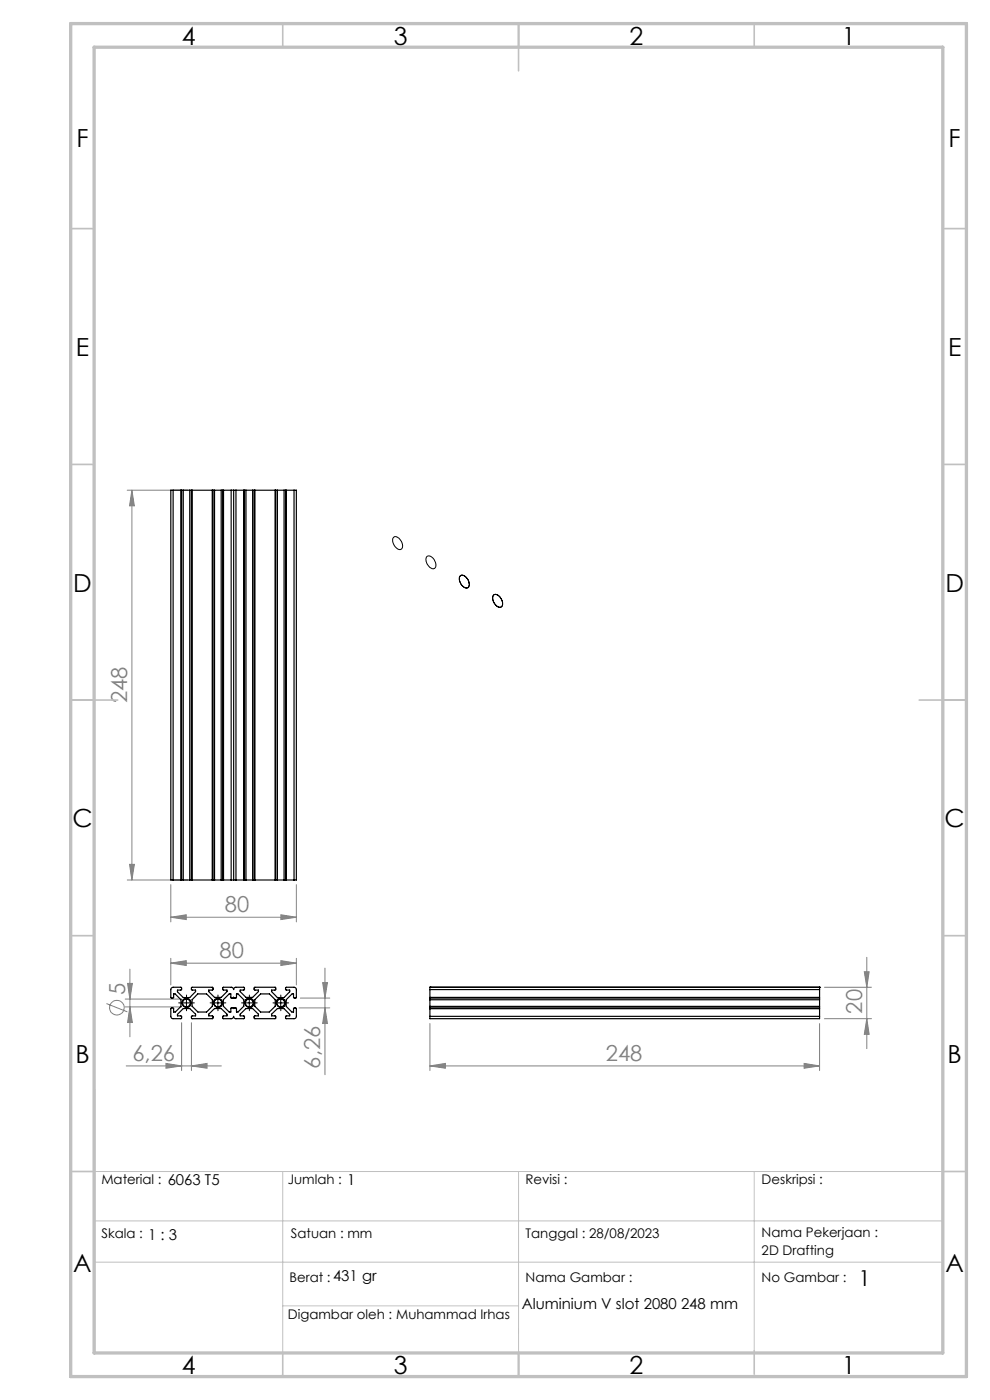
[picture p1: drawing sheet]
<svg xmlns="http://www.w3.org/2000/svg" width="210mm" height="297mm" viewBox="0 0 210 297" stroke-linecap="round" stroke-linejoin="round" font-family="sans-serif">
<g fill="none" stroke="#808080" stroke-width=".21">
<path d="M27 104h12.8M28 104l.5 3.3h-1zM28 104v82.7M27 186.7h12.8M27.5 183.4h1l-.5 3.3zM36.2 194.6l3.3-.5v1zM36.2 187.7v7.9M36.2 194.6h26.7M59.6 194.1l3.3 .5-3.3 .5zM62.9 187.7v7.9M22.6 212.9l4.4 1.8M26.6 211.9h12"/>
<path d="M26.6 213.6h12M27.1 208.6h1l-.5 3.3zM27.6 213.6l.5 3.3h-1zM27.6 205.6v14.4M36.2 204.3l3.3-.5v1zM36.2 203.3v5.6M36.2 204.3h26.7M38.5 217v10.1M40.6 217v10.1M59.6 203.8l3.3 .5-3.3 .5zM62.9 203.3v5.6M63.4 213.8h6.6"/>
<path d="M63.7 211.7h6.3M68.4 208.5h1.1l-.6 3.2zM68.9 213.8l.6 3.3h-1.1zM68.9 205.4v22.6M91.2 217.1v10M173.8 217.1v10M174.9 209.4h10M174.9 216.1h10M183.3 206.2h1.1l-.5 3.2zM183.9 203.1v19.4M183.9 216.1l.5 3.3h-1.1zM26.8 226.1h20.2"/>
<path d="M35.2 225.6l3.3 .5-3.3 .5zM40.6 226.1l3.3-.5v1zM91.2 226.1l3.3-.5v1zM91.2 226.1h82.6M170.6 225.6l3.2 .5-3.2 .5z"/>
<circle cx="24.8" cy="213.8" r="1.55"/>
</g>
<g fill="none" stroke="#000" stroke-width=".21">
<path d="M83.5 114a1.29 1.29 0 0 1 1.7 1l.1 .3a.79 .79 0 0 1-.1 1.2 .79 .79 0 0 1-1.2-.3 1.77 1.77 0 0 1-.5-2.2zM90.6 118a1.78 1.78 0 0 1 1.8 2.2l-.1 .2a1.14 1.14 0 0 1-1.7-.7l-.3-1zM97.6 122.2a1.14 1.14 0 0 1 1.7 .8l.1 .5a.8 .8 0 0 1-.1 1.2 .8 .8 0 0 1-1.2-.4l-.6-1-.1-.7zM104.6 126.3a1.18 1.18 0 0 1 1.8 .9l.2 .5a.78 .78 0 0 1-.3 1.1 .78 .78 0 0 1-1.1-.4l-.7-1.2zM38.6 213a1 1 0 0 1 .9-1.2 1 1 0 0 1 1.1 1.1 1 1 0 0 1-1.3 .8M38.7 212.8h1.7M39.5 211.9v1.7M45.3 213a1 1 0 0 1 .8-1.2 1 1 0 0 1 1.1 1.1 1 1 0 0 1-1.2 .8M45.4 212.8h1.7M46.2 211.9v1.7M51.9 213a1 1 0 0 1 .9-1.2 1 1 0 0 1 1.1 1.1 1 1 0 0 1-1.3 .8M52 212.8h1.7"/>
<path d="M52.9 211.9v1.7M58.6 213a1 1 0 0 1 .9-1.2 1 1 0 0 1 1.1 1.1 1 1 0 0 1-1.3 .8M58.7 212.8h1.7M59.5 211.9v1.7"/>
</g>
<path d="M20 259h180M20 248.5h180v38.5h-180zM60 248.5v38.5M110 248.5v38.5M160 248.5v38.1M20 267.8h180M60 277h50" fill="none" stroke="#c0c0c0" stroke-width=".21"/>
<g fill="none" stroke="#c0c0c0" stroke-width=".35">
<path d="M60 5v5M110 5v10M160 5v5M15 48.5h5M200 48.5h5M15 98.5h5M200 98.5h5M15 148.5h10M195 148.5h10M15 198.5h5M200 198.5h5M15 248.5h5"/>
<path d="M200 248.5h5M60 287v5M110 287v5M160 286.6v4.9"/>
</g>
<path d="M20 231v56" fill="none" stroke="#c0c0c0" stroke-width=".5"/>
<path d="M15 5h190v287h-190zM20 10h180v277h-180z" fill="none" stroke="#c0c0c0" stroke-width=".7"/>
<g fill="none" stroke="#000" stroke-width=".21" stroke-dasharray="15.2 1.3 1.3 1.3">
<path d="M38.7 212.8h-.8M39.6 211.9v-.8M39.6 213.6v.8M40.4 212.8h.8M45.4 212.8h-.8M46.2 211.9v-.8M46.2 213.6v.8M47.1 212.8h.8M52.1 212.8h-.9M52.9 211.9v-.8M52.9 213.6v.8M53.7 212.8h.9"/>
<path d="M58.7 212.8h-.8M59.6 211.9v-.8M59.6 213.6v.8M60.4 212.8h.8"/>
</g>
<g fill="#808080">
<path d="M59.6 203.8l3.3 .5-3.3 .5zM36.2 204.3l3.3-.5v1z"/>
<path d="M35.2 225.6l3.3 .5-3.3 .5zM40.6 226.1l3.3-.5v1zM36.2 194.6l3.3-.5v1zM59.6 194.1l3.3 .5-3.3 .5z"/>
<path d="M27.1 208.6h1l-.5 3.3zM27.6 213.6l.5 3.3h-1zM28 104l.5 3.3h-1zM27.5 183.4h1l-.5 3.3zM183.3 206.2h1.1l-.5 3.2zM183.9 216.1l.5 3.3h-1.1z"/>
<path d="M68.4 208.5h1.1l-.6 3.2zM68.9 213.8l.6 3.3h-1.1z"/>
<path d="M91.2 226.1l3.3-.5v1zM170.6 225.6l3.2 .5-3.2 .5z"/>
</g>
<g fill="none" stroke="#000" stroke-width=".25">
<path d="M36.7 104h-.5v82.7h.5M36.7 104h1.6M36.7 104v82.7M38.3 104h.2M38.3 104v82.7M38.5 104v82.7M38.5 104h2.1M38.9 104v82.7M40.3 104v82.7M40.6 104h.2M40.6 104v82.7M40.8 104h4.2"/>
<path d="M40.8 104v82.7M45 104h.2M45 104v82.7M45.2 104v82.7M45.2 104h2M45.5 104v82.7M46.9 104v82.7M47.2 104h.2M47.2 104v82.7M47.4 104h1.6M47.4 104v82.7M49 104h.6"/>
<path d="M49 104v82.7M49.6 104h.5M49.6 104v82.7M50.1 104h1.6M50.1 104v82.7M51.7 104h.2M51.7 104v82.7M51.9 104v82.7M51.9 104h2M52.2 104v82.7M53.6 104v82.7M53.9 104h.2"/>
<path d="M53.9 104v82.7M54.1 104v82.7M54.1 104h4.2M58.3 104h.2M58.3 104v82.7M58.5 104v82.7M58.5 104h2.1M58.8 104v82.7M60.3 104v82.7M60.6 104h.1M60.6 104v82.7M60.7 104h1.7"/>
<path d="M60.7 104v82.7M62.4 104h.5v82.7h-.5M62.4 104v82.7M36.7 186.7h1.6M38.3 186.7h.2M38.5 186.7h2.1M40.6 186.7h.2M40.8 186.7h4.2M45 186.7h.2M45.2 186.7h2M47.2 186.7h.2M47.4 186.7h1.6"/>
<path d="M49 186.7h.6M49.6 186.7h.5M50.1 186.7h1.6M51.7 186.7h.2M51.9 186.7h2M53.9 186.7h.2M54.1 186.7h4.2M58.3 186.7h.2M58.5 186.7h2.1M60.6 186.7h.1M60.7 186.7h1.7M36.4 209.6l.3-.2 1.8 .1v.5h-.9v.4l1.3 1.2h1.4l1.2-1.2v-.4h-.9l.1-.6h4.4l.1 .6h-.9v.4l1.2 1.2h1.4l1.3-1.2v-.4h-.9v-.6h1.8l.5 .5v-.2l.4-.3h1.8v.6h-.9v.4l1.3 1.2h1.4l1.2-1.2v-.4h-.9l.1-.6h4.4l.1 .6h-.9v.4l1.2 1.2h1.5l1.2-1.2v-.4h-.9v-.5h1.9l.4 .4v1.7l-.5 .1-.1-.8h-.4l-1.2 1.2v1.4l1.2 1.2h.4v-.8h.6v1.8l-.4 .4h-1.8l-.1-.5 .9-.1v-.3l-1.3-1.2h-1.4l-1.2 1.2v.3h.9l-.1 .6h-4.4l-.1-.5 .9-.1v-.3l-1.2-1.2h-1.4l-1.3 1.2v.3l.9 .1v.5h-1.8l-.4-.2v-.3l-.5 .5h-1.8v-.5l.9-.1v-.3l-1.3-1.2h-1.4l-1.2 1.2v.3l.9 .1-.1 .5h-4.4l-.1-.5 .9-.1v-.3l-1.2-1.2h-1.4l-1.3 1.2v.3l.9 .1v.5h-1.8l-.5-.4v-1.8h.6v.8h.4l1.2-1.2v-1.4l-1.3-1.2h-.3l-.1 .8h-.4l-.1-1.8z"/>
<path d="M41.9 210.9h1.9l1.2 1.2v1.4l-1.2 1.2h-1.8l-1.3-1.2v-1.4zM48.6 210.9h.4v.8h.5l.1-.1v.1h.5l.1-.8h.3l1.2 1.2v1.4l-1.2 1.2h-.3l-.1-.9h-.5v.2l-.1-.2h-.5v.9h-.4l-1.2-1.2v-1.4zM54 212.1l1.3-1.2h1.8l1.3 1.2v1.4l-1.3 1.2h-1.8l-1.3-1.2zM91.2 211.6v.1M91.2 209.4v.5M91.2 215.6v.5h82.6v-.5M91.2 213.8v.2M91.2 209.4h.1M91.2 209.4h82.6M91.2 211.6h82.6M91.2 211.7h82.6M91.2 213.8h82.6"/>
<path d="M91.2 214h82.6M91.2 209.9h82.6M91.2 209.9v1.7M91.2 211.7v2.1M91.2 214v1.6M91.2 215.6h82.6M91.2 212.1h82.6M91.2 213.5h82.6M173.8 211.6v.1M173.8 209.4v.5M173.8 213.8v.2M173.8 209.4h.1"/>
<path d="M173.8 209.9v1.7M173.8 211.7v2.1M173.8 214v1.6"/>
<circle cx="39.5" cy="212.8" r=".92"/>
<circle cx="39.5" cy="212.8" r=".85"/>
<circle cx="46.2" cy="212.8" r=".92"/>
<circle cx="46.2" cy="212.8" r=".85"/>
<circle cx="52.9" cy="212.8" r=".92"/>
<circle cx="52.9" cy="212.8" r=".85"/>
<circle cx="59.5" cy="212.8" r=".92"/>
<circle cx="59.6" cy="212.8" r=".85"/>
</g>
<g font-size="5.3">
<text x="38.5" y="9.5">4</text>
<text x="83.5" y="9.5">3</text>
<text x="133.6" y="9.5">2</text>
<text x="178.6" y="9.5">1</text>
<text x="16.2" y="31.3">F</text>
<text x="201.2" y="31.3">F</text>
<text x="16.1" y="75.5">E</text>
<text x="201.1" y="75.5">E</text>
<text x="15.5" y="125.5">D</text>
<text x="200.5" y="125.5">D</text>
<text x="15.4" y="175.5">C</text>
<text x="200.4" y="175.5">C</text>
<text x="16" y="225.5">B</text>
<text x="201" y="225.5">B</text>
<text x="15.5" y="269.8">A</text>
<text x="200.5" y="269.8">A</text>
<text x="38.5" y="291.5">4</text>
<text x="83.5" y="291.5">3</text>
<text x="133.6" y="291.5">2</text>
<text x="178.6" y="291.5">1</text>
</g>
<g font-size="4.7" fill="#808080">
<text x="27" y="149.2" transform="rotate(-90 27 149.2)">248</text>
<text x="47.7" y="193.6">80</text>
<text x="46.6" y="203.3">80</text>
<text x="26.5" y="211.2" transform="rotate(-90 26.5 211.2)">5</text>
<text x="182.9" y="215" transform="rotate(-90 182.9 215)">20</text>
<text x="28.1" y="225.1">6,26</text>
<text x="67.9" y="226.7" transform="rotate(-90 67.9 226.7)">6,26</text>
<text x="128.5" y="225.1">248</text>
</g>
<text font-size="4.7" x="182.1" y="272.8">1</text>
<text font-size="3.2" x="110.7" y="277.7">Aluminium V slot 2080 248 mm</text>
<g font-size="2.8">
<text x="21.5" y="251.2">Material : 6063 T5</text>
<text x="61" y="251.2">Jumlah : 1</text>
<text x="111.5" y="251.2">Revisi :</text>
<text x="161.6" y="251.2">Deskripsi :</text>
<text x="21.5" y="262.7">Skala : 1 : 3</text>
<text x="61.7" y="262.7">Satuan : mm</text>
<text x="111.5" y="262.7">Tanggal : 28/08/2023</text>
<text x="161.6" y="262.4">Nama Pekerjaan :</text>
<text x="161.6" y="266.3">2D Drafting</text>
<text x="61.4" y="272">Berat :431 gr</text>
<text x="111.5" y="272">Nama Gambar :</text>
<text x="161.6" y="272">No Gambar :</text>
<text x="61.1" y="279.9">Digambar oleh : Muhammad Irhas</text>
</g>
</svg>
